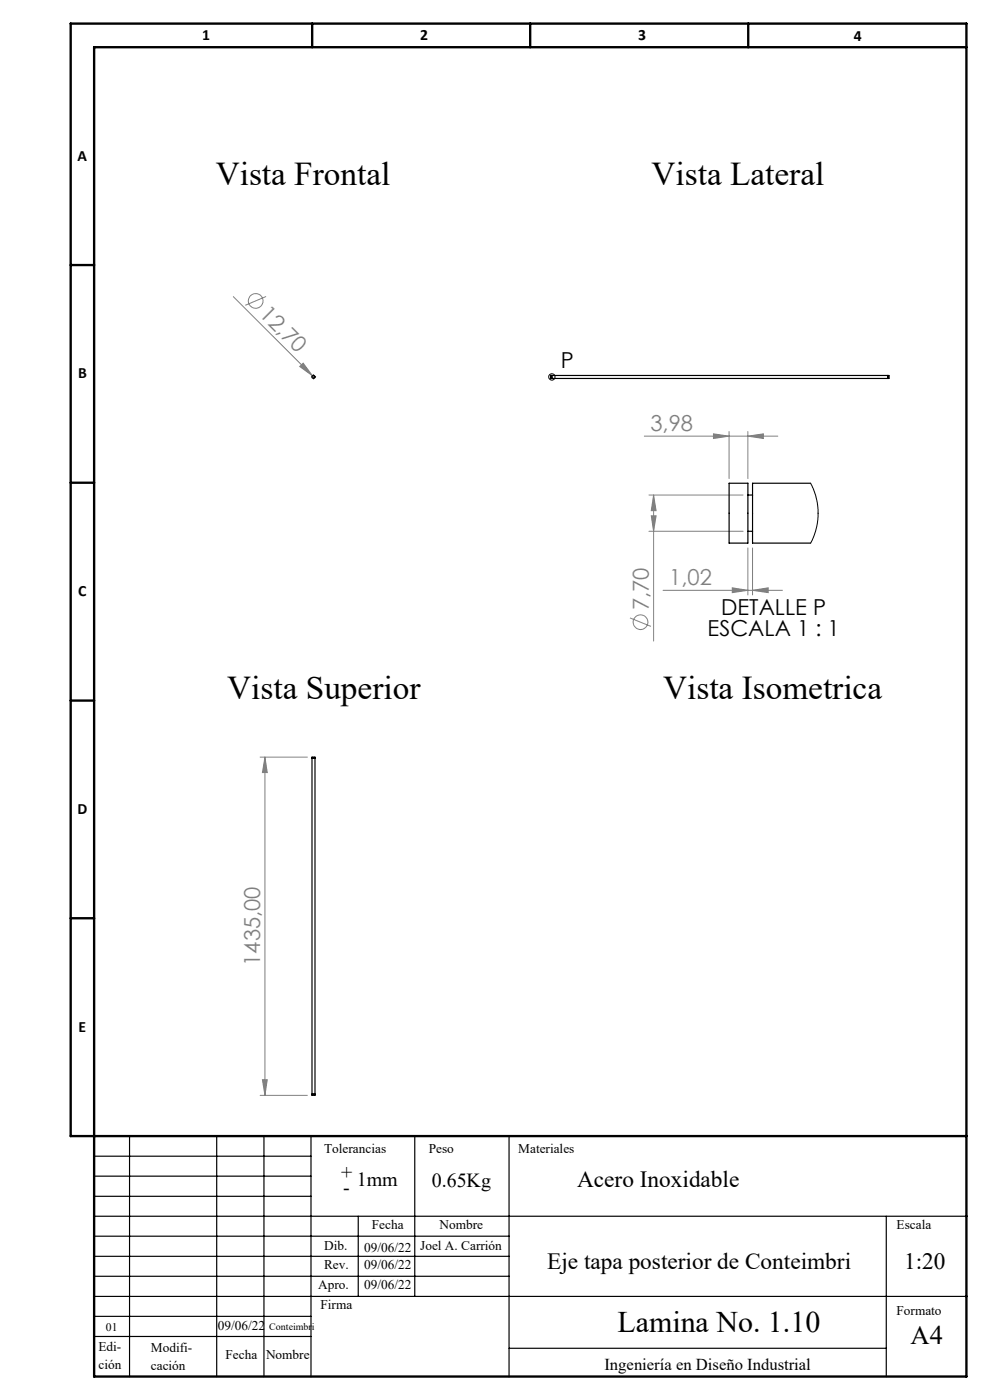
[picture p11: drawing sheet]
<svg xmlns="http://www.w3.org/2000/svg" width="210mm" height="297mm" viewBox="0 0 210 297" stroke-linecap="round" stroke-linejoin="round" font-family="sans-serif">
<g fill="none" stroke="#000" stroke-width=".25">
<path d="M20 258h185M20 245.3h46M20 249.5h46M20 253.8h46M27.5 241v51M46 241v51M56 241v51M66 241v51M76 258v17M88 241v34M108 241v51M188 258v34"/>
<path d="M20 275h185M20 262.3h88M20 270.8h88M20 266.5h88M20 279.3h46M20 283.5h46M108 286h80"/>
</g>
<path d="M66.2 5v5M112.5 5v5M158.7 5v5M205 10h-185v282h185v-287h-190v236h190M15 56.2h5M15 102.4h5M15 148.6h5M15 194.8h5" fill="none" stroke="#000" stroke-width=".5"/>
<g fill="none" stroke="#808080" stroke-width=".21">
<path d="M49.5 62.9l17.2 17.3M56.4 62.9l-4.4 1.9M63.6 77.7l.7-.7 2 2.7zM136.7 92.5h28.3M151.3 92l3.4 .5-3.4 .5zM154.7 91.5v10M158.6 92.5l3.3-.5v1zM158.6 91.5v10M137.7 112.7h19.9M137.7 105h19.9M138.1 109.4h1.1l-.6 3.3zM138.6 105l.6 3.3h-1.1z"/>
<path d="M138.6 105v31M158.6 116.2v10M159.6 116.2v10M133.6 131.1l4.5 1.8M140.7 125.2h25.3M155.3 124.7l3.3 .5-3.3 .5zM159.6 125.2l3.3-.5v1zM55.2 160.6h10M56.2 160.6l.5 3.3h-1zM56.2 160.6v71.8M55.2 232.4h10M55.7 229.1h1l-.5 3.3z"/>
<circle cx="54.2" cy="63.9" r="1.56"/>
<circle cx="135.9" cy="132" r="1.56"/>
</g>
<g fill="none" stroke="#000" stroke-width=".21">
<path d="M66.4 80h.2M66.5 79.8v.3"/>
<circle cx="117.1" cy="80" r=".68"/>
</g>
<path d="M66.3 79.9h-.2M66.5 79.7v-.2M66.8 79.9h.2M66.5 80.2v.2" fill="none" stroke="#000" stroke-width=".21" stroke-dasharray="15.2 1.3 1.3 1.3"/>
<g fill="#808080">
<path d="M63.6 77.7l.7-.7 2 2.7z"/>
<path d="M158.6 92.5l3.3-.5v1zM151.3 92l3.4 .5-3.4 .5z"/>
<path d="M155.3 124.7l3.3 .5-3.3 .5zM159.6 125.2l3.3-.5v1z"/>
<path d="M55.7 229.1h1l-.5 3.3zM56.2 160.6l.5 3.3h-1zM138.1 109.4h1.1l-.6 3.3zM138.6 105l.6 3.3h-1.1z"/>
</g>
<g fill="none" stroke="#000" stroke-width=".25">
<path d="M116.8 79.7h.2v.6h-.2zM117 79.8h.1M117.1 79.7h71.5v.6h-71.5zM188.3 79.7v.6M188.3 79.8h.1M117 80.1h.1M188.3 80.1h.1M154.7 102.5h3.9v12.7h-3.9zM158.6 105h1M158.6 112.7h1M171.9 102.5h-12.3v12.7h12.3M66.2 160.9h.6v71.2h-.6z"/>
<path d="M66.2 160.6h.6v.2h-.6zM66.3 160.8v.1M66.7 160.8v.1M66.2 232.2h.6v.2h-.6zM66.3 232.1v.1M66.7 232.1v.1"/>
<circle cx="66.5" cy="80" r=".32"/>
</g>
<path d="M171.9 102.5l1.1 2.5 .5 3v1.7l-.2 1.9-.6 2-.8 1.6" fill="none" stroke="#000" stroke-width=".21"/>
<g font-size="7.1">
<text x="45.8" y="39.2">Vista Frontal</text>
<text x="138.2" y="39.2">Vista Lateral</text>
<text x="48.2" y="148.3">Vista Superior</text>
<text x="140.7" y="148.3">Vista Isometrica</text>
</g>
<text font-size="6.3" x="131" y="282.5">Lamina No. 1.10</text>
<text font-size="5.6" x="193.1" y="285.1">A4</text>
<g font-size="4.9">
<text x="122.4" y="251.8">Acero Inoxidable</text>
<text x="116.1" y="269.3">Eje tapa posterior de Conteimbri</text>
<text x="191.8" y="269.3">1:20</text>
</g>
<g font-size="4.7" fill="#808080">
<text x="54.9" y="66.8" transform="rotate(45 54.9 66.8)">12,70</text>
<text x="138" y="91.5">3,98</text>
<text x="142" y="124.2">1,02</text>
<text x="137.6" y="129.4" transform="rotate(-90 137.6 129.4)">7,70</text>
<text x="55.2" y="204.9" transform="rotate(-90 55.2 204.9)">1435,00</text>
</g>
<g font-size="4.7">
<text x="119" y="78.1">P</text>
<text x="153" y="130.5">DETALLE P</text>
<text x="150.1" y="135">ESCALA 1 : 1</text>
</g>
<g font-size="4.2">
<text x="72.4" y="250.2">+</text>
<text x="75.7" y="251.6">1mm</text>
<text x="91.6" y="251.9">0.65Kg</text>
<text x="72.8" y="253.3">-</text>
</g>
<text font-size="3.5" x="128.2" y="290.6">Ingeniería en Diseño Industrial</text>
<g font-size="3.3">
<text x="42.9" y="8.4">1</text>
<text x="89.1" y="8.4">2</text>
<text x="135.4" y="8.4">3</text>
<text x="181.1" y="8.7">4</text>
<text x="16.5" y="34.1">A</text>
<text x="16.5" y="80.3">B</text>
<text x="16.6" y="126.5">C</text>
<text x="16.4" y="172.7">D</text>
<text x="16.7" y="218.9">E</text>
</g>
<g font-size="2.8">
<text x="68.7" y="244.7">Tolerancias</text>
<text x="91" y="244.7">Peso</text>
<text x="109.9" y="244.7">Materiales</text>
<text x="78.9" y="260.8">Fecha</text>
<text x="93.3" y="260.8">Nombre</text>
<text x="190.2" y="260.8">Escala</text>
<text x="68.7" y="265.1">Dib.</text>
<text x="68.7" y="269.3">Rev.</text>
<text x="77.3" y="265.6">09/06/22</text>
<text x="77.3" y="269.3">09/06/22</text>
<text x="89.1" y="265.1">Joel A. Carrión</text>
<text x="67.5" y="273.4">Apro.</text>
<text x="77.3" y="273.5">09/06/22</text>
<text x="68" y="277.7">Firma</text>
<text x="190.2" y="279.1">Formato</text>
<text x="20.9" y="286.7">Edi-</text>
<text x="32" y="286.8">Modifi-</text>
<text x="46.2" y="282.1">09/06/22</text>
<text x="20.9" y="290.5">ción</text>
<text x="32" y="290.6">cación</text>
<text x="47.8" y="288.2">Fecha</text>
<text x="56.4" y="288.2">Nombre</text>
</g>
<text font-size="2.5" x="22.5" y="282.3">01</text>
<text font-size="2.1" x="57.1" y="282.1">Conteimbri</text>
</svg>
